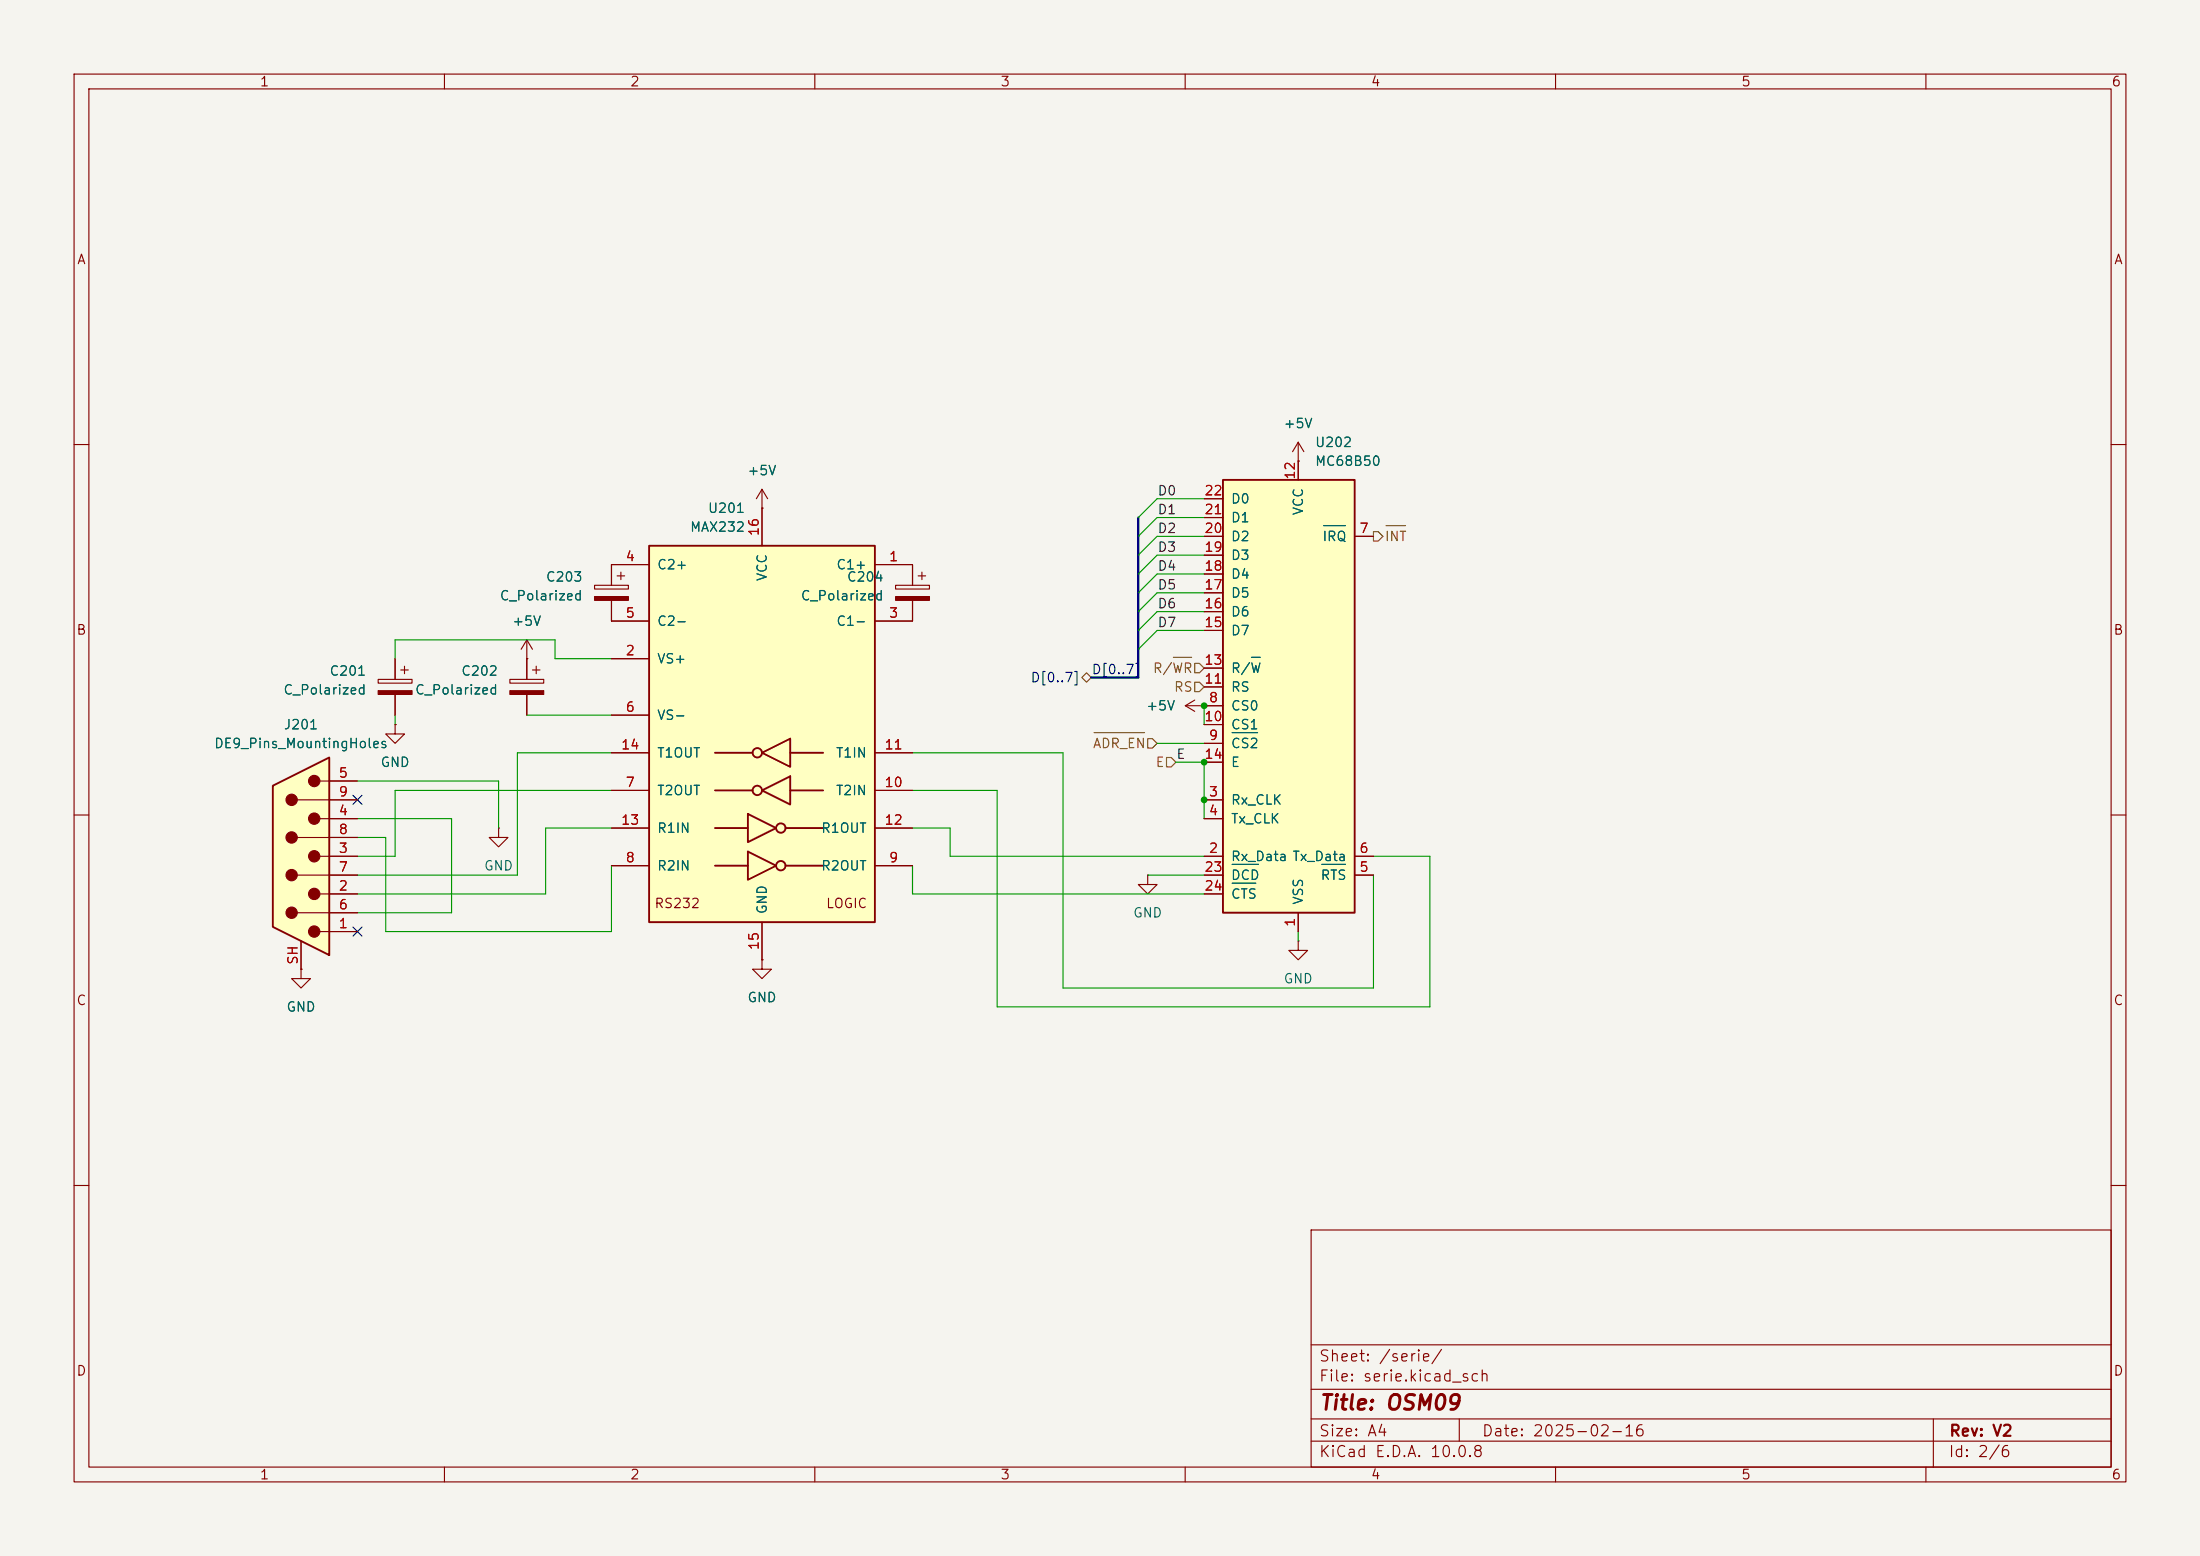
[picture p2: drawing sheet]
<svg xmlns="http://www.w3.org/2000/svg" width="297mm" height="210mm" viewBox="0 0 297 210" stroke-linecap="round" stroke-linejoin="round" font-family="sans-serif">
<path d="M0 0h297v210h-297z" fill="#f5f4ef" stroke="#f5f4ef" stroke-width=".14"/>
<g fill="none" stroke="#840000" stroke-width=".15">
<path d="M10 10h277v190h-277zM12 12h273v186h-273zM60 10v2M110 10v2M160 10v2M210 10v2M260 10v2M10 60h2M285 60h2M160 95.3l1.3 .7M160 95.3h2.6M161.3 94.5l-1.3 .8"/>
<path d="M162.6 95.3h.1M10 110h2M285 110h2M40.6 130.8v1.3h1.3l-1.3 1.3-1.2-1.3h1.2M40.6 130.8h.1M10 160h2M177 166h108v32h-108zM285 160h2M60 198v2M110 198v2M160 198v2M177 194.5h108"/>
<path d="M177 191.5h108M177 187.5h108M177 181.5h108M197 191.5v3M210 198v2M260 198v2M261 191.5v6.5"/>
</g>
<path d="M36.8 106l7.6-3.8v26.7l-7.6-3.8z" fill="#ffffc2"/>
<g fill="none" stroke="#840000" stroke-width=".15">
<path d="M80.3 79h4.5v.5h-4.5zM82.5 76.2v2.8M83.3 77.7h1M83.8 77.2v1M68.8 91.7h4.6v.5h-4.6zM71.1 88.9h.1M71.1 86.4l.8 1.2M71.1 86.4l-.7 1.2M71.1 86.4v5.3M71.1 93.7v2.8M71.9 90.4h1M72.4 89.9v1"/>
<path d="M82.5 81v2.8M40.1 108h8.2M40.1 113h8.2M40.1 118.1h8.2M43.2 105.4h5.1M43.2 110.5h5.1M43.2 115.6h5.1M40.1 123.2h8.2M40.6 127v3.8M43.2 120.7h5.1M43.2 125.7h5.1"/>
</g>
<path d="M36.8 106l7.6-3.8v26.7l-7.6-3.8z" fill="none" stroke="#840000" stroke-width=".25"/>
<g fill="#840000" stroke="#840000" stroke-width=".15">
<path d="M80.3 80.5h4.5v.5h-4.5z"/>
<path d="M68.8 93.2h4.6v.5h-4.6z"/>
<circle cx="42.4" cy="105.4" r=".76"/>
<circle cx="42.4" cy="110.5" r=".76"/>
<circle cx="42.4" cy="115.6" r=".76"/>
<circle cx="42.4" cy="120.6" r=".76"/>
<circle cx="42.4" cy="125.7" r=".76"/>
<circle cx="39.4" cy="107.9" r=".76"/>
<circle cx="39.4" cy="113" r=".76"/>
<circle cx="39.4" cy="118.1" r=".76"/>
<circle cx="39.4" cy="123.2" r=".76"/>
</g>
<path d="M87.6 73.7h30.5v50.8h-30.5z" fill="#ffffc2"/>
<g fill="none" stroke="#840000" stroke-width=".25">
<path d="M87.6 73.7h30.5v50.8h-30.5zM96.5 101.6h5.1M96.5 106.7h5.1M96.5 111.8h4.5M96.5 116.8h4.5M101 109.9l3.8 1.9-3.8 1.9zM101 114.9l3.8 1.9-3.8 1.9zM102.9 101.6l3.8-1.9v3.8zM102.9 106.7l3.8-1.9v3.8zM106 111.8h5.1M106 116.8h5.1M106.7 101.6h4.4"/>
<path d="M106.7 106.7h4.4"/>
<circle cx="102.2" cy="101.6" r=".63"/>
<circle cx="102.2" cy="106.7" r=".63"/>
<circle cx="105.4" cy="116.8" r=".63"/>
<circle cx="105.4" cy="111.8" r=".63"/>
</g>
<g fill="none" stroke="#840000" stroke-width=".15">
<path d="M175.3 59.7l-.8 1.3M175.3 59.7l.7 1.3M175.3 59.7v2.5M82.5 76.2h5.1M102.9 68.6h.1M102.9 66v7.7M102.9 66l.7 1.3M102.9 66l-.8 1.3M118.1 76.2h5.1v2.8M120.9 79h4.6v.5h-4.6zM124 77.7h1M124.5 77.2v1"/>
<path d="M175.3 62.2h.1M51.1 91.7h4.5v.5h-4.5zM53.3 97.8v1.3h1.3l-1.3 1.2-1.2-1.2h1.2M53.3 97.8h.1M53.3 88.9v2.8M53.3 93.7v2.8M54.1 90.4h1M54.6 89.9v1M82.5 88.9h5.1M82.5 83.8h5.1M82.5 96.5h5.1M123.2 81v2.8h-5.1"/>
<path d="M67.3 111.8v1.2h1.3l-1.3 1.3-1.3-1.3h1.3M67.3 111.8h.1M82.5 106.7h5.1M82.5 116.8h5.1M82.5 101.6h5.1M82.5 111.8h5.1M118.1 106.7h5.1M118.1 116.8h5.1M118.1 101.6h5.1M118.1 111.8h5.1M154.9 118.1v1.3h1.3l-1.3 1.3-1.2-1.3h1.2M154.9 118.1h.1"/>
<path d="M102.9 129.5v1.3h1.2l-1.2 1.3-1.3-1.3h1.3M102.9 129.5h.1M102.9 124.5v5M175.3 127v1.3h1.2l-1.2 1.2-1.3-1.2h1.3M175.3 127h.1"/>
</g>
<g fill="#840000" stroke="#840000" stroke-width=".15">
<path d="M120.9 80.5h4.6v.5h-4.6z"/>
<path d="M51.1 93.2h4.5v.5h-4.5z"/>
</g>
<path d="M165.1 64.8h17.8v58.4h-17.8z" fill="#ffffc2"/>
<path d="M165.1 64.8h17.8v58.4h-17.8z" fill="none" stroke="#840000" stroke-width=".25"/>
<g fill="none" stroke="#840000" stroke-width=".15">
<path d="M87.6 76.2h-5.1v2.8M102.9 68.6h.1M102.9 68.6v5.1M118.1 76.2h5.1v2.8M162.6 72.4h2.5M162.6 77.5h2.5M162.6 74.9h2.5M162.6 69.9h2.5M162.6 67.3h2.5M175.3 62.2h.1M175.3 62.2v2.6M182.9 72.4h2.5"/>
<path d="M53.3 97.8h.1M53.3 88.9v2.8M53.3 93.7v2.8M71.1 88.9h.1M71.1 88.9v2.8M71.1 93.7v2.8M82.5 88.9h5.1M82.5 81v2.8h5.1M82.5 96.5h5.1M123.2 81v2.8h-5.1M162.6 95.3h.1M162.6 95.3h2.5"/>
<path d="M162.6 97.8h2.5M162.6 92.7h2.5M162.6 90.2h2.5M162.6 85.1h2.5M162.6 82.6h2.5M162.6 80h2.5M44.4 115.6h3.9M44.4 108h3.9M44.4 110.5h3.9M44.4 118.1h3.9M44.4 105.4h3.9M44.4 113h3.9"/>
<path d="M82.5 106.7h5.1M82.5 116.8h5.1M82.5 101.6h5.1M82.5 111.8h5.1M118.1 106.7h5.1M118.1 116.8h5.1M118.1 101.6h5.1M118.1 111.8h5.1M162.6 115.6h2.5M162.6 108h2.5M162.6 110.5h2.5M162.6 118.1h2.5"/>
<path d="M162.6 100.3h2.5M162.6 102.9h2.5M182.9 115.6h2.5M182.9 118.1h2.5M40.6 130.8h.1M40.6 127v3.8M44.4 120.7h3.9M44.4 125.7h3.9M44.4 123.2h3.9M102.9 129.5h.1M102.9 124.5v5M162.6 120.7h2.5"/>
<path d="M175.3 123.2v2.5"/>
</g>
<path d="M178.7 70.9h2.9M166.3 98.9h3.5M168.9 88.7h1.2M166.3 116.7h3.6M166.3 119.2h3.2M178.4 116.7h3.2" fill="none" stroke="#006464" stroke-width=".15"/>
<path d="M185.4 71.8h.7l.6 .6-.6 .6h-.7zM187.1 70.9h2.7M146 91.4l.7-.6 .6 .6-.6 .7zM147.7 98.9h6.8M154.9 99.7h.7l.6 .6-.6 .7h-.7zM158.4 88.7h2.5M161.3 89.5h.6l.7 .7-.7 .6h-.6zM161.3 92.1h.6l.7 .6-.7 .6h-.6zM157.5 102.2h.6l.6 .7-.6 .6h-.6z" fill="none" stroke="#725600" stroke-width=".15"/>
<path d="M153.7 69.9v21.5h-6.4" fill="none" stroke="#000084" stroke-width=".3"/>
<g fill="none" stroke="#009600" stroke-width=".15">
<path d="M162.6 69.9h-6.4l-2.5 2.5M162.6 72.4h-6.4l-2.5 2.5M162.6 67.3h-6.4l-2.5 2.6M162.6 74.9h-6.4l-2.5 2.6M162.6 77.5h-6.4l-2.5 2.5M53.3 88.9v-2.5h21.6v2.5h7.6M53.3 96.5v1.3M71.1 96.5h11.4M162.6 82.6h-6.4l-2.5 2.5M162.6 80h-6.4l-2.5 2.6M162.6 95.3v2.5M162.6 85.1h-6.4l-2.5 2.5"/>
<path d="M48.3 105.4h19v6.4M48.3 110.5h12.7v12.7h-12.7M48.3 113h3.8v12.7h30.4v-8.9M82.5 106.7h-29.2v8.9h-5M82.5 101.6h-12.7v16.5h-21.5M82.5 111.8h-8.8v8.9h-25.4M123.2 101.6h20.3v31.8h41.9v-15.3M123.2 106.7h11.4v29.2h58.4v-20.3h-7.6M123.2 111.8h5.1v3.8h34.3M123.2 116.8v3.9h39.4M154.9 118.1h7.7M156.2 100.3h6.4"/>
<path d="M158.7 102.9h3.9v7.6M175.3 125.7v1.3"/>
</g>
<path d="M47.7 107.3l1.2 1.3M48.9 107.3l-1.2 1.3M47.7 125.1l1.2 1.2M48.9 125.1l-1.2 1.2" fill="none" stroke="#000084" stroke-width=".15"/>
<g fill="#009600">
<circle cx="162.6" cy="95.3" r=".46"/>
<circle cx="162.6" cy="108" r=".46"/>
<circle cx="162.6" cy="102.9" r=".46"/>
</g>
<text font-size="2" fill="#840000" x="178" y="190.8">Title: OSM09</text>
<g font-size="1.5" fill="#840000">
<text x="178" y="184.1">Sheet: /serie/</text>
<text x="178" y="186.8">File: serie.kicad_sch</text>
<text x="178" y="197">KiCad E.D.A. 10.0.8</text>
<text x="178" y="194.2">Size: A4</text>
<text x="200" y="194.2">Date: 2025-02-16</text>
<text x="263" y="197">Id: 2/6</text>
<text x="263" y="194.2">Rev: V2</text>
</g>
<g font-size="1.3" fill="#840000">
<text x="35" y="12">1</text>
<text x="85" y="12">2</text>
<text x="135" y="12">3</text>
<text x="185" y="12">4</text>
<text x="235" y="12">5</text>
<text x="285" y="12">6</text>
<text x="10.3" y="36">A</text>
<text x="285.3" y="36">A</text>
<text x="10.2" y="86">B</text>
<text x="285.2" y="86">B</text>
<text x="88.3" y="122.9">RS232</text>
<text x="111.4" y="122.9">LOGIC</text>
<text x="10.2" y="136">C</text>
<text x="285.2" y="136">C</text>
<text x="10.2" y="186">D</text>
<text x="285.2" y="186">D</text>
<text x="35" y="200">1</text>
<text x="85" y="200">2</text>
<text x="135" y="200">3</text>
<text x="185" y="200">4</text>
<text x="235" y="200">5</text>
<text x="285" y="200">6</text>
</g>
<g font-size="1.3" fill="#006464">
<text x="173.2" y="58.1">+5V</text>
<text x="100.8" y="64.5">+5V</text>
<text x="177.4" y="60.7">U202</text>
<text x="177.4" y="63.2">MC68B50</text>
<text x="95.5" y="69.5">U201</text>
<text x="166.1" y="70.8">D1</text>
<text x="166.1" y="68.3">D0</text>
<text x="176.2" y="69.6" transform="rotate(-90 176.2 69.6)">VCC</text>
<text x="88.6" y="77.2">C2+</text>
<text x="93.1" y="72.1">MAX232</text>
<text x="112.8" y="77.2">C1+</text>
<text x="166.1" y="75.9">D3</text>
<text x="166.1" y="73.4">D2</text>
<text x="178.4" y="73.4">IRQ</text>
<text x="67.4" y="81.4">C_Polarized</text>
<text x="73.6" y="78.8">C203</text>
<text x="103.8" y="78.5" transform="rotate(-90 103.8 78.5)">VCC</text>
<text x="108" y="81.4">C_Polarized</text>
<text x="114.2" y="78.8">C204</text>
<text x="166.1" y="83.5">D6</text>
<text x="166.1" y="81">D5</text>
<text x="166.1" y="78.4">D4</text>
<text x="69.1" y="84.8">+5V</text>
<text x="88.6" y="89.9">VS+</text>
<text x="88.6" y="84.8">C2-</text>
<text x="112.8" y="84.8">C1-</text>
<text x="166.1" y="86.1">D7</text>
<text x="38.2" y="94.1">C_Polarized</text>
<text x="44.4" y="91.5">C201</text>
<text x="55.9" y="94.1">C_Polarized</text>
<text x="62.2" y="91.5">C202</text>
<text x="166.1" y="93.7">RS</text>
<text x="166.1" y="91.1">R/W</text>
<text x="28.8" y="101.3">DE9_Pins_MountingHoles</text>
<text x="38.2" y="98.8">J201</text>
<text x="88.6" y="97.5">VS-</text>
<text x="154.6" y="96.2">+5V</text>
<text x="166.1" y="96.2">CS0</text>
<text x="166.1" y="101.3">CS2</text>
<text x="166.1" y="98.8">CS1</text>
<text x="51.3" y="103.8">GND</text>
<text x="88.6" y="107.6">T2OUT</text>
<text x="88.6" y="102.6">T1OUT</text>
<text x="112.8" y="107.6">T2IN</text>
<text x="112.8" y="102.6">T1IN</text>
<text x="166.1" y="103.8">E</text>
<text x="88.6" y="112.7">R1IN</text>
<text x="110.8" y="112.7">R1OUT</text>
<text x="166.1" y="108.9">Rx_CLK</text>
<text x="166.1" y="111.5">Tx_CLK</text>
<text x="65.2" y="117.8">GND</text>
<text x="88.6" y="117.8">R2IN</text>
<text x="110.8" y="117.8">R2OUT</text>
<text x="166.1" y="116.5">Rx_Data Tx_Data</text>
<text x="166.1" y="119.1">DCD</text>
<text x="178.2" y="119.1">RTS</text>
<text x="103.8" y="123.5" transform="rotate(-90 103.8 123.5)">GND</text>
<text x="152.9" y="124.2">GND</text>
<text x="166.1" y="121.6">CTS</text>
<text x="176.2" y="122.2" transform="rotate(-90 176.2 122.2)">VSS</text>
<text x="38.6" y="136.9">GND</text>
<text x="100.8" y="135.6">GND</text>
<text x="173.2" y="133">GND</text>
</g>
<g font-size="1.3" fill="#a90000">
<text x="175.1" y="64.8" transform="rotate(-90 175.1 64.8)">12</text>
<text x="162.5" y="69.7">21</text>
<text x="162.5" y="67.2">22</text>
<text x="84.4" y="76.1">4</text>
<text x="102.7" y="72.5" transform="rotate(-90 102.7 72.5)">16</text>
<text x="119.9" y="76.1">1</text>
<text x="162.5" y="77.3">18</text>
<text x="162.5" y="74.8">19</text>
<text x="162.5" y="72.3">20</text>
<text x="183.4" y="72.3">7</text>
<text x="84.4" y="83.7">5</text>
<text x="119.9" y="83.7">3</text>
<text x="162.5" y="82.4">16</text>
<text x="162.5" y="79.9">17</text>
<text x="84.4" y="88.8">2</text>
<text x="162.5" y="85">15</text>
<text x="162.5" y="92.6">11</text>
<text x="162.5" y="90">13</text>
<text x="163.1" y="95.1">8</text>
<text x="83.8" y="101.5">14</text>
<text x="84.4" y="96.4">6</text>
<text x="119.3" y="101.5">11</text>
<text x="162.5" y="97.7">10</text>
<text x="163.1" y="100.2">9</text>
<text x="45.6" y="105.3">5</text>
<text x="45.6" y="107.8">9</text>
<text x="84.4" y="106.5">7</text>
<text x="119.3" y="106.5">10</text>
<text x="162.5" y="102.7">14</text>
<text x="163.1" y="107.8">3</text>
<text x="45.6" y="110.4">4</text>
<text x="45.6" y="112.9">8</text>
<text x="83.8" y="111.6">13</text>
<text x="119.3" y="111.6">12</text>
<text x="163.1" y="110.4">4</text>
<text x="45.6" y="115.4">3</text>
<text x="45.6" y="118">7</text>
<text x="84.4" y="116.7">8</text>
<text x="119.9" y="116.7">9</text>
<text x="162.5" y="118">23</text>
<text x="163.1" y="115.4">2</text>
<text x="183.4" y="118">5</text>
<text x="183.4" y="115.4">6</text>
<text x="45.6" y="125.6">1</text>
<text x="45.6" y="120.5">2</text>
<text x="45.6" y="123.1">6</text>
<text x="162.5" y="120.5">24</text>
<text x="175.1" y="125.2" transform="rotate(-90 175.1 125.2)">1</text>
<text x="40.5" y="130.3" transform="rotate(-90 40.5 130.3)">SH</text>
<text x="102.7" y="128.3" transform="rotate(-90 102.7 128.3)">15</text>
</g>
<g font-size="1.3" fill="#0f0f0f">
<text x="156.2" y="67.2">D0</text>
<text x="156.2" y="69.7">D1</text>
<text x="156.2" y="77.3">D4</text>
<text x="156.2" y="74.8">D3</text>
<text x="156.2" y="72.3">D2</text>
<text x="156.2" y="82.4">D6</text>
<text x="156.2" y="79.9">D5</text>
<text x="156.2" y="85">D7</text>
<text x="158.7" y="102.7">E</text>
</g>
<g font-size="1.3" fill="#725600">
<text x="186.9" y="73.4">INT</text>
<text x="155.6" y="91.1">R/WR</text>
<text x="158.4" y="93.7">RS</text>
<text x="147.4" y="101.3">ADR_EN</text>
<text x="155.9" y="103.8">E</text>
</g>
<g font-size="1.3" fill="#000084">
<text x="139" y="92.4">D[0..7]</text>
<text x="147.3" y="91.3">D[0..7]</text>
</g>
</svg>
